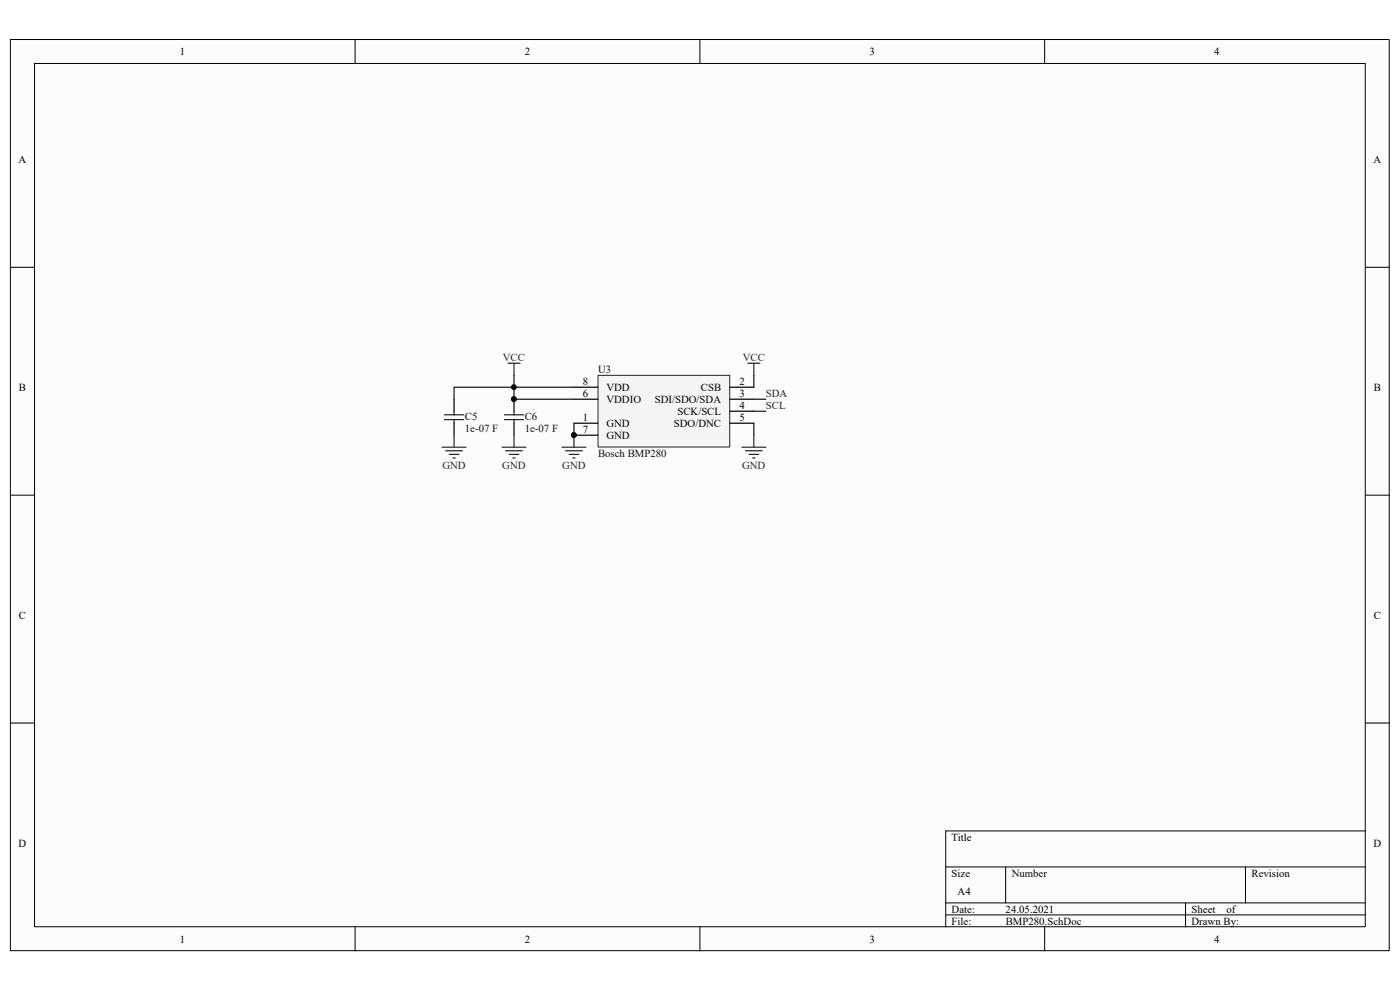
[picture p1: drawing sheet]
<svg xmlns="http://www.w3.org/2000/svg" width="297mm" height="210mm" viewBox="0 0 297 210" stroke-linecap="round" stroke-linejoin="round" font-family="sans-serif">
<path d="M2.2 8.4h292.5v193.3h-292.5z" fill="#fcfcfc"/>
<path d="M2.2 8.4h292.5v193.3h-292.5z" fill="none" stroke="#000" stroke-width=".21"/>
<path d="M7.4 13.5h282.2v183.1h-282.2z" fill="#fcfcfc"/>
<g fill="none" stroke="#000" stroke-width=".21">
<path d="M7.3 13.5h282.3v183.1h-282.3zM75.3 8.4v5.1M148.5 8.4v5.1M221.6 8.4v5.1M2.2 56.7h5.1M289.7 56.7h5.1M2.2 105h5.1M289.7 105h5.1M2.2 153.4h5.1M289.7 153.4h5.1M289.7 176.3h-89.1v20.3M75.3 196.6v5.1"/>
<path d="M148.5 196.6v5.1M200.6 183.9h89.1M200.6 191.5h89.1M200.6 194.1h89.1M213.4 183.9v7.6M221.6 196.6v5.1M251.5 191.5v5.1M264.2 183.9v7.6"/>
</g>
<path d="M126.9 79.7h27.9v15.1h-27.9z" fill="#f5f5f5"/>
<path d="M126.9 79.6h27.9v15.2h-27.9z" fill="none" stroke="#262626" stroke-width=".21"/>
<path d="M96.3 84.7v2.5M96.3 89.8v2.5M109 84.7v2.5M109 89.8v2.5M121.8 89.8h5.1M121.8 92.3h5.1M121.8 82.1h5.1M121.8 84.7h5.1M154.8 89.8h5.1M154.8 82.1h5.1M154.8 84.7h5.1M154.8 87.2h5.1" fill="none" stroke="#000" stroke-width=".25"/>
<g fill="#0e0e0e" stroke="#0e0e0e" stroke-width=".21">
<circle cx="121.7" cy="92.3" r=".48"/>
<circle cx="109" cy="84.7" r=".48"/>
<circle cx="109" cy="82.1" r=".48"/>
</g>
<path d="M109 79.6v5.1h12.8M159.9 79.6v2.5M121.8 82.1h-25.5v2.6M121.8 89.8v2.5M159.9 87.2h2.6M159.9 84.7h2.6M159.9 89.8v2.5" fill="none" stroke="#0e0e0e" stroke-width=".25"/>
<path d="M94.3 88h4.1M94.3 89h4.1M96.3 87.2v.8M96.3 89v.8M107 88h4.1M107 89h4.1M109 87.2v.8M109 89v.8" fill="none" stroke="#1c1c1c" stroke-width=".25"/>
<g fill="none" stroke="#262626" stroke-width=".25">
<path d="M107.8 77.1h2.5M109 77.1v2.5M158.7 77.1h2.5M159.9 77.1v2.5M93.8 94.9h5.1M94.5 95.6h3.6M95.3 96.4h2M96.1 97.2h.5M96.3 92.3v2.6M106.5 94.9h5.1M107.3 95.6h3.5M108 96.4h2.1"/>
<path d="M108.8 97.2h.5M109 92.3v2.6M119.2 94.9h5.1M120 95.6h3.5M120.8 96.4h2M121.5 97.2h.5M121.8 92.3v2.6M157.4 94.9h5.1M158.1 95.6h3.6M158.9 96.4h2M159.7 97.2h.5M159.9 92.3v2.6"/>
</g>
<g font-size="2.3">
<text x="38.2" y="11.7">1</text>
<text x="111.3" y="11.7">2</text>
<text x="184.5" y="11.7">3</text>
<text x="257.6" y="11.7">4</text>
<text x="3.9" y="34.6">A</text>
<text x="291.4" y="34.6">A</text>
<text x="4" y="82.9">B</text>
<text x="123.7" y="81.7">8</text>
<text x="128.7" y="82.9">VDD</text>
<text x="148.7" y="82.9">CSB</text>
<text x="156.9" y="81.7">2</text>
<text x="291.5" y="82.9">B</text>
<text x="123.7" y="89.3">1</text>
<text x="123.7" y="84.2">6</text>
<text x="128.7" y="85.5">VDDIO</text>
<text x="138.9" y="85.5">SDI/SDO/SDA</text>
<text x="143.7" y="88">SCK/SCL</text>
<text x="156.9" y="84.2">3</text>
<text x="156.9" y="86.7">4</text>
<text x="156.9" y="89.3">5</text>
<text x="123.7" y="91.8">7</text>
<text x="128.7" y="90.6">GND</text>
<text x="128.7" y="93.1">GND</text>
<text x="143" y="90.6">SDO/DNC</text>
<text x="4" y="131.3">C</text>
<text x="291.5" y="131.3">C</text>
<text x="3.9" y="179.6">D</text>
<text x="201.9" y="178.3">Title</text>
<text x="291.4" y="179.6">D</text>
<text x="201.9" y="186">Size</text>
<text x="214.6" y="186">Number</text>
<text x="265.5" y="186">Revision</text>
<text x="203.2" y="189.8">A4</text>
<text x="201.9" y="193.6">Date:</text>
<text x="201.9" y="196.1">File:</text>
<text x="213.3" y="193.6">24.05.2021</text>
<text x="213.4" y="196.1">BMP280.SchDoc</text>
<text x="252.8" y="196.1">Drawn By:</text>
<text x="252.8" y="193.6">Sheet</text>
<text x="260.2" y="193.6">of</text>
<text x="38.2" y="199.9">1</text>
<text x="111.3" y="199.9">2</text>
<text x="184.5" y="199.9">3</text>
<text x="257.6" y="199.9">4</text>
</g>
<g font-size="2.3" fill="#262626">
<text x="106.7" y="76.6">VCC</text>
<text x="157.6" y="76.6">VCC</text>
<text x="162.5" y="86.7">SCL</text>
<text x="162.5" y="84.2">SDA</text>
<text x="93.9" y="99.4">GND</text>
<text x="106.6" y="99.4">GND</text>
<text x="119.3" y="99.4">GND</text>
<text x="157.4" y="99.4">GND</text>
</g>
<g font-size="2.3" fill="#0e0e0e">
<text x="126.9" y="79.1">U3</text>
<text x="98.6" y="89">C5</text>
<text x="111.3" y="89">C6</text>
<text x="98.6" y="91.6">1e-07 F</text>
<text x="111.3" y="91.6">1e-07 F</text>
<text x="126.9" y="96.9">Bosch BMP280</text>
</g>
</svg>
